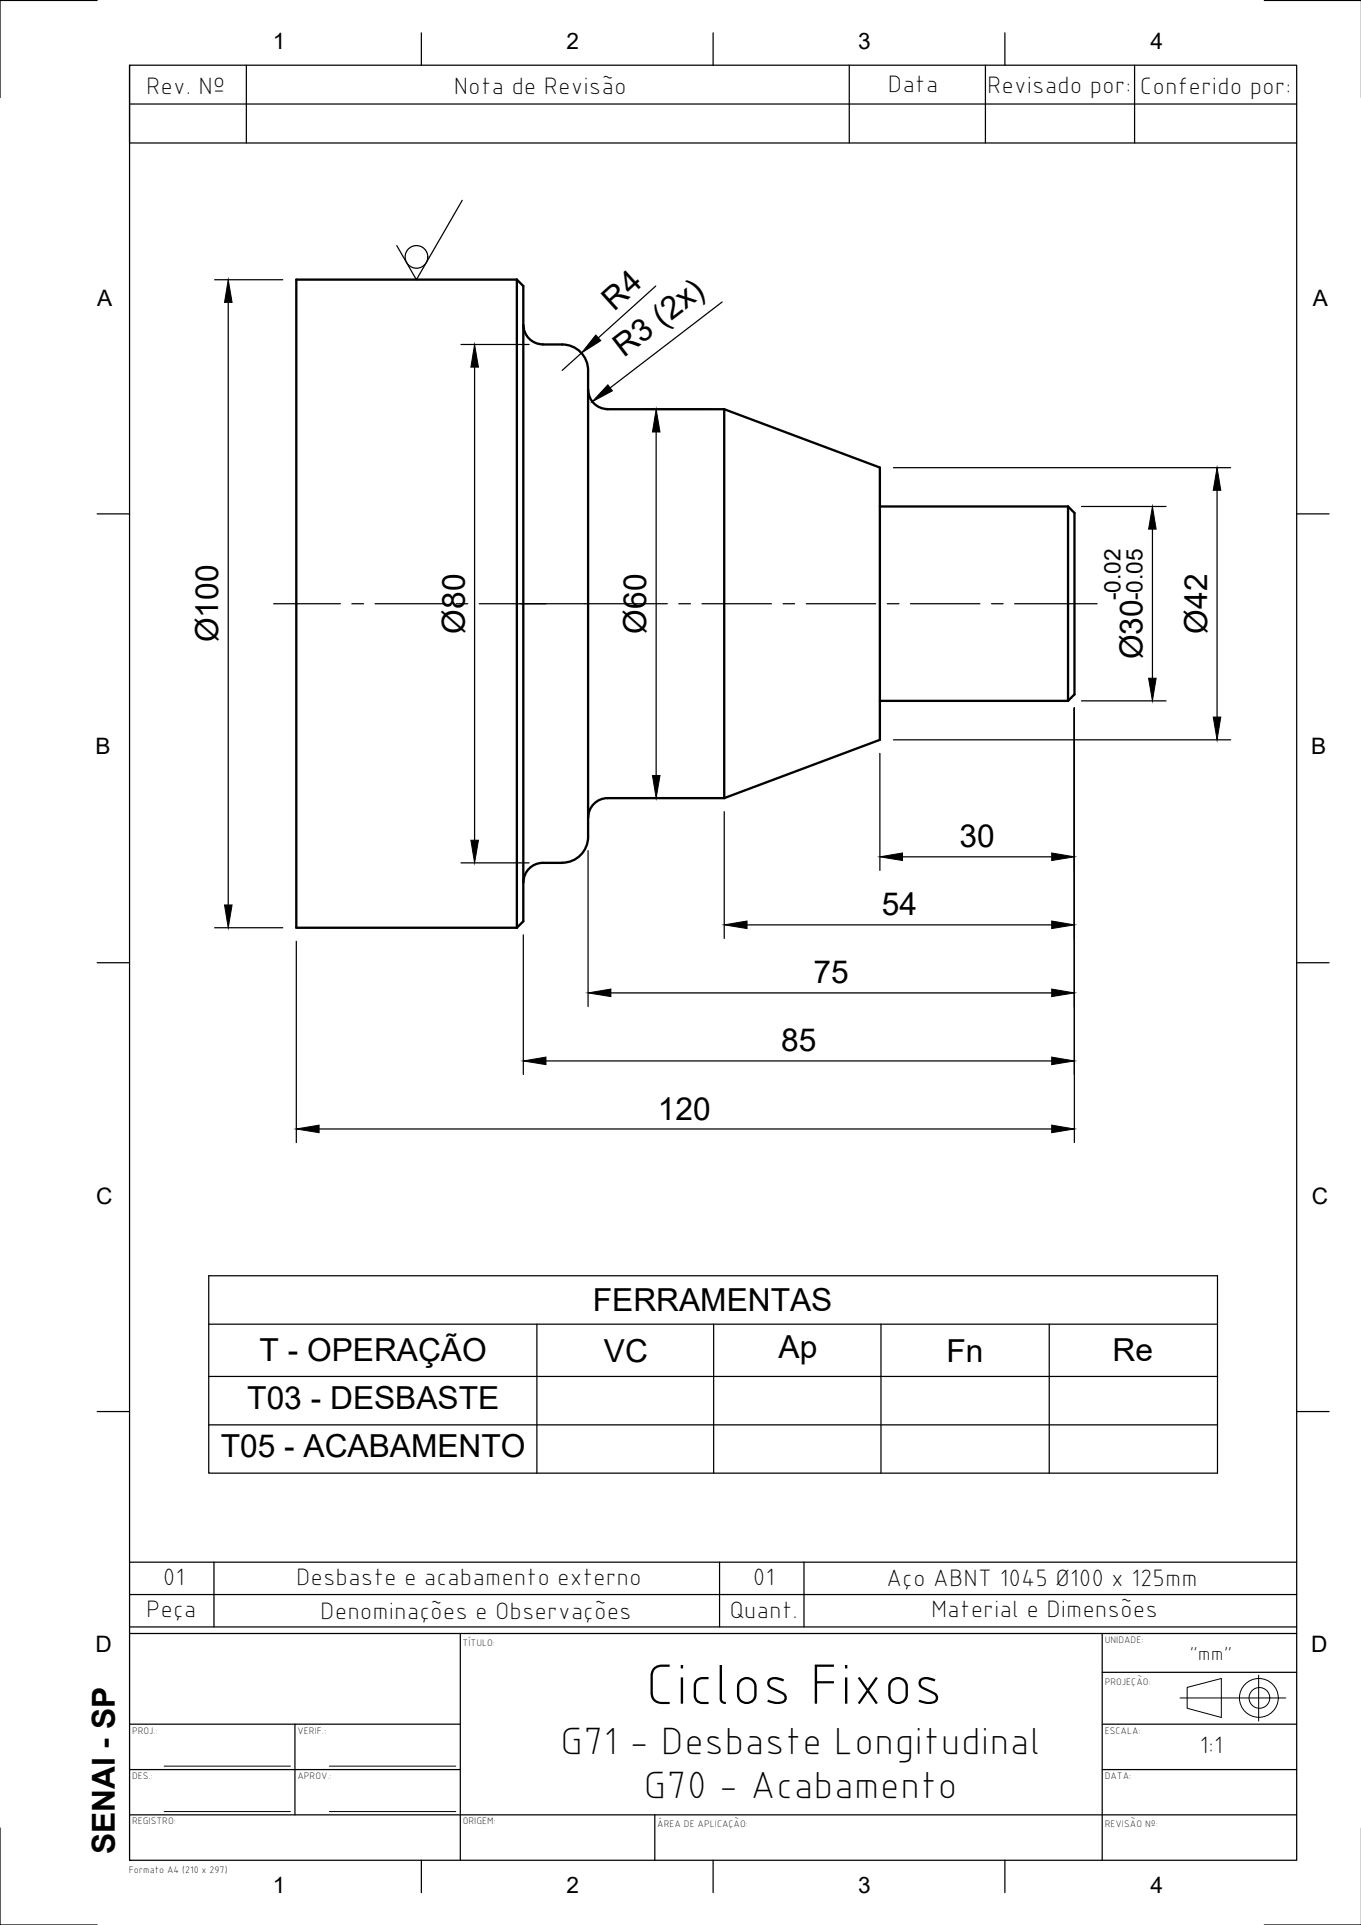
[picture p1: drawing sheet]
<svg xmlns="http://www.w3.org/2000/svg" width="210mm" height="297mm" viewBox="0 0 210 297" stroke-linecap="round" stroke-linejoin="round" font-family="sans-serif">
<!-- layer: Visible -->
<g fill="none" stroke="#000" stroke-width=".36">
<path d="M79.7 43.1l1 1v98.1l-1 1M79.7 43.1v100.1M79.7 43.1h-34v100.1h34M80.7 50.1a2.99 2.99 0 0 0 3 3M83.7 53.2h3a4.2 4.2 0 0 1 4 5v69.5a6.7 6.7 0 0 1-.7 3.7 4 4 0 0 1-3.3 1.7h-3a2.99 2.99 0 0 0-3 3M90.7 60.1a2.99 2.99 0 0 0 3 3M93.7 63.1h18M111.7 63.1v60.1M111.7 63.1l24 9v42.1l-24 9M135.7 78.2h29M164.7 78.2l1 .9v28.1l-1 .9M164.7 78.2v29.9"/>
<path d="M135.7 108.1h29M93.7 123.2h18M93.7 123.2a2.99 2.99 0 0 0-3 2.9"/>
</g>
<!-- layer: TITLEBLOCK -->
<g fill="none" stroke="#000" stroke-width=".19">
<path d="M20 16.1h180M20 10.1v12h180M38 10.1v12M131 10.1v12M152 10.1v12M175 10.1v12M20 241.1h180M20 251h180M20 252.1h180M20 246h180M33 241.1v9.9M71 252.1v34.9"/>
<path d="M111 241.1v9.9M124 241.1v9.9M170 252.1v34.9M170 258h30M20 266.1h51M20 273.1h51M45.5 266.1v13.9M170 266.1h30M170 273.1h30M20 280h180M101 280v7"/>
</g>
<g fill="none" stroke="#000" stroke-width=".15">
<path d="M20 241.1v45.9M194.1 258.5v7.1M25.3 272.5h19.5M25.3 279.5h19.5M50.8 272.5h19.5M50.8 279.5h19.5M182 262h16.3M183.1 260.4l5.3-1.4v6l-5.3-1.4z"/>
<circle cx="194.2" cy="262" r="3"/>
<circle cx="194.2" cy="262" r="1.6"/>
</g>
<!-- layer: BORDER -->
<g fill="none" stroke="#000" stroke-width=".19">
<path d="M15 .1h-15v15M20 10.1h180v276.9h-180zM65 5.1v5M110 5.1v5M155 5.1v5M195 .1h15M15 79.3h5M200 79.3h5M15 148.6h5M200 148.6h5M15 217.8h5M200 217.8h5"/>
<path d="M0 282.1v14.9h15M65 287v5M110 287v5M155 287v5M195 297h15"/>
</g>
<!-- layer: Smart Centers -->
<g fill="none" stroke="#000" stroke-width=".19">
<path d="M42.2 93.2h10.3M54.3 93.2h1.8M57.8 93.2h10.8M70.4 93.2h1.7M73.9 93.2h29M104.7 93.2h1.8M108.3 93.2h10.7M120.8 93.2h1.8M124.4 93.2h10.7M136.8 93.2h1.8M140.4 93.2h10.7M152.9 93.2h1.8"/>
<path d="M156.5 93.2h12.7"/>
</g>
<!-- layer: FD_Dimensions -->
<g fill="none" stroke="#000" stroke-width=".19">
<path d="M33.1 43.2h10.5M35.2 46.7v92.9M71.1 53.2h10.5M73.2 56.6v73.1M89.7 54.5l-3 2.7M101.1 44.1l-8.8 8M111.4 46.6l-17.3 13.2M99.1 63.1h10.5M101.2 66.7v53M137.8 72.2h52M166.8 78.2h13M187.7 75.7v34.9"/>
<path d="M177.7 81.6v23.1M135.7 116.3v18M137.8 114.2h52M165.7 109.2v67.1M166.8 108.1h13M71.1 133.1h10.5M90.7 131.3v24M99.1 123.2h10.5M111.7 125.3v19.5M139.2 132.2h23M33.1 143.2h10.5M45.7 145.3v31"/>
<path d="M80.7 144.3v21.5M94.2 153.2h68M115.2 142.7h47M49.2 174.2h113M84.2 163.7h78"/>
</g>
<g fill="#000" stroke="#000" stroke-width=".15">
<path d="M35.2 43.2l.6 3.5h-1.2zM73.2 53.2l.6 3.4h-1.2zM91.9 51.7l.8 .9-3 1.9zM93.7 59.4l.7 .9-3.1 1.7zM101.2 63.1l.6 3.6h-1.2zM187.7 72.2l.6 3.5h-1.2zM177.7 78.2l.6 3.4h-1.2zM100.6 119.7h1.2l-.6 3.5zM177.1 104.7h1.2l-.6 3.4zM187.1 110.6h1.2l-.6 3.6zM34.6 139.6h1.2l-.6 3.6zM72.6 129.7h1.2l-.6 3.4z"/>
<path d="M135.7 132.2l3.5-.6v1.2zM162.2 131.6l3.5 .6-3.5 .6zM90.7 153.2l3.5-.6v1.2zM111.7 142.7l3.5-.6v1.2zM162.2 142.1l3.5 .6-3.5 .6zM162.2 152.6l3.5 .6-3.5 .6zM45.7 174.2l3.5-.6v1.2zM80.7 163.7l3.5-.6v1.2zM162.2 163.1l3.5 .6-3.5 .6zM162.2 173.6l3.5 .6-3.5 .6z"/>
</g>
<g fill="none" stroke="#000" stroke-width=".19">
<path d="M71.3 30.9l-7.1 12.3-3-5.3"/>
<circle cx="64.2" cy="39.6" r="1.75"/>
</g>
<!-- layer: Custom Tables -->
<path d="M32.2 196.9h155.6v30.4h-155.6zM32.2 204.3h155.6M32.2 212.4h155.6M32.2 219.9h155.6M82.8 204.3v23M110.1 204.3v23M135.9 204.3v23M161.8 204.3v23" fill="none" stroke="#000" stroke-width=".19"/>
<text font-size="9.3" x="99.5" y="262.9">Ciclos Fixos</text>
<g font-size="6.2">
<text x="86.4" y="270.7">G71 - Desbaste Longitudinal</text>
<text x="99.3" y="277.4">G70 - Acabamento</text>
</g>
<g font-size="4.9">
<text x="94.7" y="48.1" transform="rotate(-42 94.7 48.1)">R4</text>
<text x="96.2" y="55.2" transform="rotate(-37 96.2 55.2)">R3 (2x)</text>
<text x="33.7" y="99.1" transform="rotate(-90 33.7 99.1)">Ø100</text>
<text x="71.7" y="97.8" transform="rotate(-90 71.7 97.8)">Ø80</text>
<text x="99.7" y="97.8" transform="rotate(-90 99.7 97.8)">Ø60</text>
<text x="176.2" y="101.7" transform="rotate(-90 176.2 101.7)">Ø30</text>
<text x="186.2" y="97.8" transform="rotate(-90 186.2 97.8)">Ø42</text>
<text x="148" y="130.7">30</text>
<text x="136" y="141.3">54</text>
<text x="125.5" y="151.8">75</text>
<text x="120.5" y="162.2">85</text>
<text x="101.5" y="172.7">120</text>
<text x="91.4" y="202.3">FERRAMENTAS</text>
<text x="40" y="210">T - OPERAÇÃO</text>
<text x="120.1" y="209.6">Ap</text>
<text x="93.1" y="210.1">VC</text>
<text x="146" y="210.1">Fn</text>
<text x="171.6" y="210.1">Re</text>
<text x="38.1" y="217.3">T03 - DESBASTE</text>
<text x="34.1" y="224.8">T05 - ACABAMENTO</text>
<text x="17.7" y="286.1" transform="rotate(-90 17.7 286.1)">SENAI - SP</text>
</g>
<g font-size="3.9">
<text x="22.5" y="14.6">Rev. Nº</text>
<text x="70" y="14.5">Nota de Revisão</text>
<text x="136.9" y="14.3">Data</text>
<text x="152.2" y="14.4">Revisado por:</text>
<text x="175.8" y="14.5">Conferido por:</text>
<text x="25.1" y="244.5">01</text>
<text x="45.7" y="244.5">Desbaste e acabamento externo</text>
<text x="116.1" y="244.5">01</text>
<text x="136.7" y="244.7">Aço ABNT 1045 Ø100 x 125mm</text>
<text x="22.5" y="249.5">Peça</text>
<text x="49.4" y="249.8">Denominações e Observações</text>
<text x="112.5" y="249.7">Quant.</text>
<text x="143.6" y="249.6">Material e Dimensões</text>
<text x="185" y="270.5">1:1</text>
</g>
<g font-size="3.5">
<text x="42.1" y="7.6">1</text>
<text x="87.4" y="7.6">2</text>
<text x="132.3" y="7.6">3</text>
<text x="177.4" y="7.6">4</text>
<text x="15" y="47.2">A</text>
<text x="202.5" y="47.2">A</text>
<text x="172.8" y="92.6" transform="rotate(-90 172.8 92.6)">-0.02</text>
<text x="176.2" y="92.6" transform="rotate(-90 176.2 92.6)">-0.05</text>
<text x="14.7" y="116.4">B</text>
<text x="202.2" y="116.4">B</text>
<text x="14.8" y="185.7">C</text>
<text x="202.3" y="185.7">C</text>
<text x="14.7" y="254.9">D</text>
<text x="202.2" y="254.9">D</text>
<text x="42.1" y="292.1">1</text>
<text x="87.4" y="292.1">2</text>
<text x="132.3" y="292.1">3</text>
<text x="177.4" y="292">4</text>
</g>
<text font-size="3.1" x="183.4" y="256.1">&quot;mm&quot;</text>
<g font-size="1.5">
<text x="71.4" y="254">TÍTULO:</text>
<text x="170.4" y="253.5">UNIDADE:</text>
<text x="170.4" y="260">PROJEÇÃO:</text>
<text x="20.4" y="267.5">PROJ.:</text>
<text x="45.9" y="267.5">VERIF.:</text>
<text x="170.4" y="267.5">ESCALA:</text>
<text x="20.4" y="274.5">DES.:</text>
<text x="45.9" y="274.5">APROV.:</text>
<text x="170.4" y="274.5">DATA:</text>
<text x="20.4" y="281.5">REGISTRO:</text>
<text x="71.4" y="281.5">ORIGEM:</text>
<text x="101.4" y="282">ÁREA DE APLICAÇÃO:</text>
<text x="170.4" y="282">REVISÃO Nº:</text>
<text x="19.9" y="289">Formato A4 (210 x 297)</text>
</g>
</svg>
